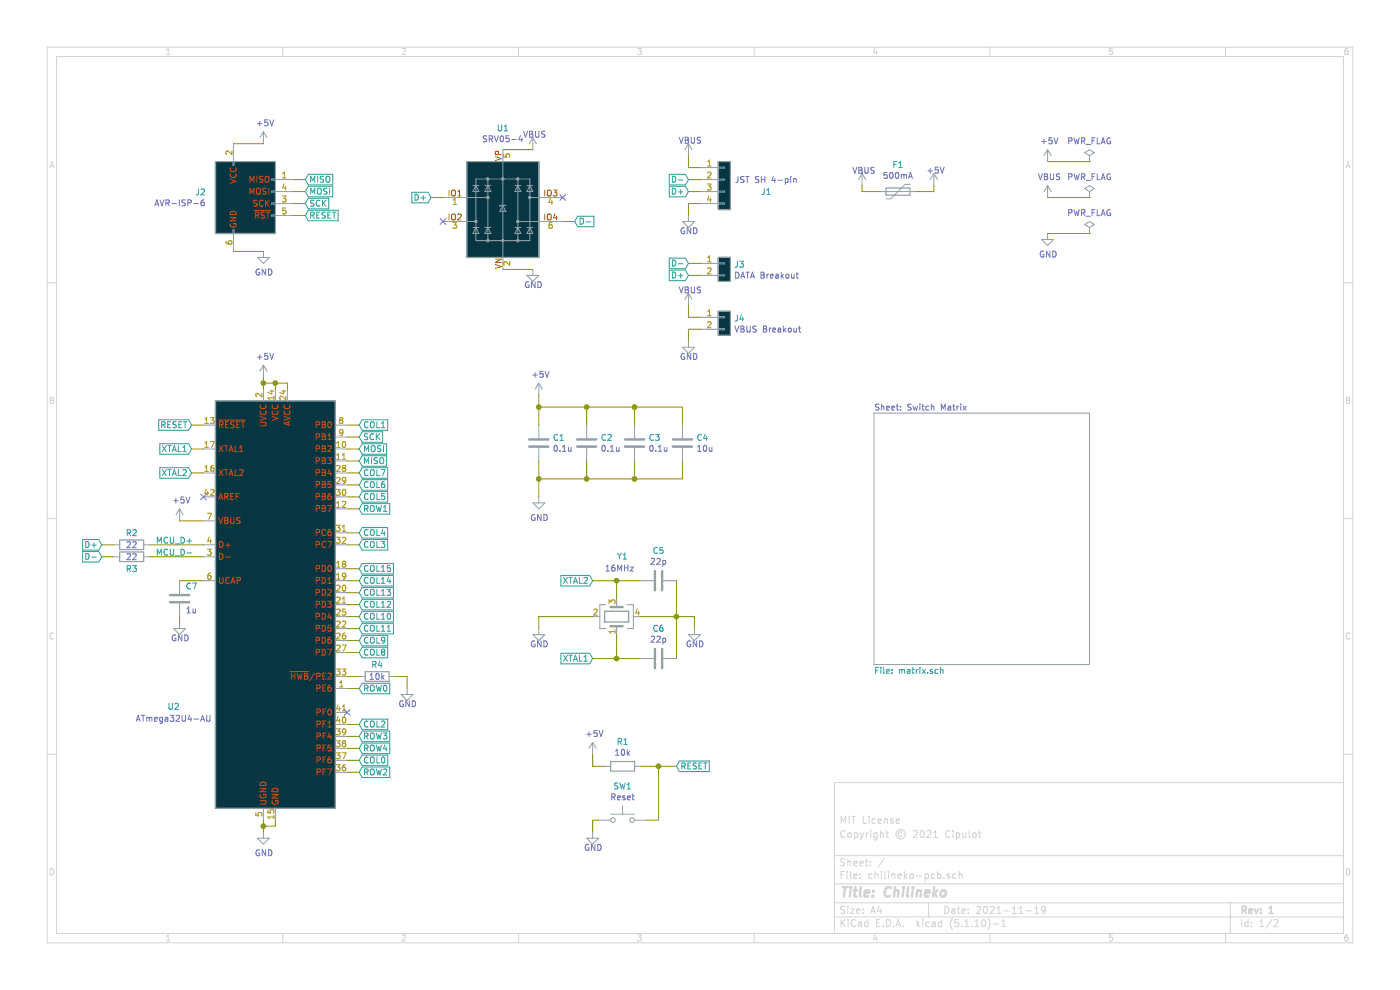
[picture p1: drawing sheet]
EESchema Schematic File Version 4
EELAYER 30 0
EELAYER END
$Descr A4 11693 8268
encoding utf-8
Sheet 1 2
Title "Chilineko"
Date "2021-11-19"
Rev "1"
Comp ""
Comment1 "Copyright © 2021 Cipulot"
Comment2 "MIT License"
Comment3 ""
Comment4 ""
$EndDescr
$Comp
L power:PWR_FLAG #FLG01
U 1 1
P 9100 1350
F 0 "#FLG01" H 9100 1425 50  0001 C CNN
F 1 "PWR_FLAG" H 9100 1523 50  0000 C CNN
F 2 "" H 9100 1350 50  0001 C CNN
F 3 "~" H 9100 1350 50  0001 C CNN
	1    9100 1350
	1    0    0    -1  
$EndComp
$Comp
L power:PWR_FLAG #FLG02
U 1 1
P 9100 1650
F 0 "#FLG02" H 9100 1725 50  0001 C CNN
F 1 "PWR_FLAG" H 9100 1823 50  0000 C CNN
F 2 "" H 9100 1650 50  0001 C CNN
F 3 "~" H 9100 1650 50  0001 C CNN
	1    9100 1650
	1    0    0    -1  
$EndComp
$Comp
L power:PWR_FLAG #FLG03
U 1 1
P 9100 1950
F 0 "#FLG03" H 9100 2025 50  0001 C CNN
F 1 "PWR_FLAG" H 9100 2123 50  0000 C CNN
F 2 "" H 9100 1950 50  0001 C CNN
F 3 "~" H 9100 1950 50  0001 C CNN
	1    9100 1950
	1    0    0    -1  
$EndComp
$Comp
L power:GND #PWR05
U 1 1
P 8750 1950
F 0 "#PWR05" H 8750 1700 50  0001 C CNN
F 1 "GND" H 8755 1777 50  0000 C CNN
F 2 "" H 8750 1950 50  0001 C CNN
F 3 "" H 8750 1950 50  0001 C CNN
	1    8750 1950
	1    0    0    -1  
$EndComp
$Comp
L power:GND #PWR09
U 1 1
P 4500 4150
F 0 "#PWR09" H 4500 3900 50  0001 C CNN
F 1 "GND" H 4505 3977 50  0000 C CNN
F 2 "" H 4500 4150 50  0001 C CNN
F 3 "" H 4500 4150 50  0001 C CNN
	1    4500 4150
	1    0    0    -1  
$EndComp
$Comp
L Device:C C1
U 1 1
P 4500 3700
F 0 "C1" H 4615 3746 50  0000 L CNN
F 1 "0.1u" H 4615 3655 50  0000 L CNN
F 2 "Capacitor_SMD:C_0805_2012Metric" H 4538 3550 50  0001 C CNN
F 3 "~" H 4500 3700 50  0001 C CNN
F 4 "C49678" H 4500 3700 50  0001 C CNN "LCSC Part #"
	1    4500 3700
	1    0    0    -1  
$EndComp
$Comp
L Device:C C2
U 1 1
P 4900 3700
F 0 "C2" H 5015 3746 50  0000 L CNN
F 1 "0.1u" H 5015 3655 50  0000 L CNN
F 2 "Capacitor_SMD:C_0805_2012Metric" H 4938 3550 50  0001 C CNN
F 3 "~" H 4900 3700 50  0001 C CNN
F 4 "C49678" H 4900 3700 50  0001 C CNN "LCSC Part #"
	1    4900 3700
	1    0    0    -1  
$EndComp
$Comp
L Device:C C3
U 1 1
P 5300 3700
F 0 "C3" H 5415 3746 50  0000 L CNN
F 1 "0.1u" H 5415 3655 50  0000 L CNN
F 2 "Capacitor_SMD:C_0805_2012Metric" H 5338 3550 50  0001 C CNN
F 3 "~" H 5300 3700 50  0001 C CNN
F 4 "C49678" H 5300 3700 50  0001 C CNN "LCSC Part #"
	1    5300 3700
	1    0    0    -1  
$EndComp
$Comp
L Device:C C4
U 1 1
P 5700 3700
F 0 "C4" H 5815 3746 50  0000 L CNN
F 1 "10u" H 5815 3655 50  0000 L CNN
F 2 "Capacitor_SMD:C_0805_2012Metric" H 5738 3550 50  0001 C CNN
F 3 "~" H 5700 3700 50  0001 C CNN
F 4 "C15850" H 5700 3700 50  0001 C CNN "LCSC Part #"
	1    5700 3700
	1    0    0    -1  
$EndComp
Wire Wire Line
	4500 3300 4500 3400
Wire Wire Line
	4500 3400 4900 3400
Connection ~ 4500 3400
Wire Wire Line
	4500 3400 4500 3550
Wire Wire Line
	4500 3850 4500 4000
Wire Wire Line
	4500 4000 4900 4000
Connection ~ 4500 4000
Wire Wire Line
	4500 4000 4500 4150
Wire Wire Line
	5300 3850 5300 4000
Wire Wire Line
	4900 3850 4900 4000
Connection ~ 4900 4000
Wire Wire Line
	4900 4000 5300 4000
Wire Wire Line
	4900 3550 4900 3400
Connection ~ 4900 3400
Wire Wire Line
	4900 3400 5300 3400
Wire Wire Line
	5300 3550 5300 3400
$Comp
L Device:Polyfuse F1
U 1 1
P 7500 1600
F 0 "F1" V 7275 1600 50  0000 C CNN
F 1 "500mA" V 7366 1600 50  0000 C CNN
F 2 "Fuse:Fuse_1206_3216Metric" H 7550 1400 50  0001 L CNN
F 3 "~" H 7500 1600 50  0001 C CNN
F 4 "C70076" H 7500 1600 50  0001 C CNN "LCSC Part #"
	1    7500 1600
	0    1    1    0   
$EndComp
$Comp
L Connector_Generic:Conn_01x04 J1
U 1 1
P 6050 1500
F 0 "J1" H 6400 1400 50  0000 C CNN
F 1 "JST SH 4-pin" H 6400 1500 50  0000 C CNN
F 2 "Connector_JST:JST_SH_SM04B-SRSS-TB_1x04-1MP_P1.00mm_Horizontal" H 6050 1500 50  0001 C CNN
F 3 "~" H 6050 1500 50  0001 C CNN
F 4 "C160404" H 6050 1500 50  0001 C CNN "LCSC Part #"
	1    6050 1500
	1    0    0    -1  
$EndComp
$Comp
L Device:R R2
U 1 1
P 1100 4550
F 0 "R2" V 1000 4550 50  0000 C CNN
F 1 "22" V 1100 4550 50  0000 C CNN
F 2 "Resistor_SMD:R_0805_2012Metric" V 1030 4550 50  0001 C CNN
F 3 "~" H 1100 4550 50  0001 C CNN
F 4 "C17561" H 1100 4550 50  0001 C CNN "LCSC Part #"
	1    1100 4550
	0    1    1    0   
$EndComp
Text GLabel 5750 1500 0    50   Input ~ 0
D-
Text GLabel 5750 1600 0    50   Input ~ 0
D+
$Comp
L chilineko-pcb-rescue:ATmega32U4-AU-MCU_Microchip_ATmega-bakeneko-65-pcb-rescue-hs_bakeneko-65-pcb-rescue-hs_bakeneko-65-pcb-rescue U2
U 1 1
P 2300 5050
F 0 "U2" H 1450 4200 50  0000 C CNN
F 1 "ATmega32U4-AU" H 1450 4100 50  0000 C CNN
F 2 "Package_QFP:TQFP-44_10x10mm_P0.8mm" H 2300 5050 50  0001 C CIN
F 3 "http://ww1.microchip.com/downloads/en/DeviceDoc/Atmel-7766-8-bit-AVR-ATmega16U4-32U4_Datasheet.pdf" H 2300 5050 50  0001 C CNN
F 4 "C44854" H 2300 5050 50  0001 C CNN "LCSC Part #"
	1    2300 5050
	1    0    0    -1  
$EndComp
$Comp
L Device:R R3
U 1 1
P 1100 4650
F 0 "R3" V 1200 4650 50  0000 C CNN
F 1 "22" V 1100 4650 50  0000 C CNN
F 2 "Resistor_SMD:R_0805_2012Metric" V 1030 4650 50  0001 C CNN
F 3 "~" H 1100 4650 50  0001 C CNN
F 4 "C17561" H 1100 4650 50  0001 C CNN "LCSC Part #"
	1    1100 4650
	0    1    1    0   
$EndComp
$Comp
L power:VBUS #PWR08
U 1 1
P 5750 1300
F 0 "#PWR08" H 5750 1150 50  0001 C CNN
F 1 "VBUS" H 5765 1428 50  0000 C CNN
F 2 "" H 5750 1300 50  0001 C CNN
F 3 "" H 5750 1300 50  0001 C CNN
	1    5750 1300
	1    0    0    -1  
$EndComp
$Comp
L power:VBUS #PWR04
U 1 1
P 8750 1650
F 0 "#PWR04" H 8750 1500 50  0001 C CNN
F 1 "VBUS" H 8765 1823 50  0000 C CNN
F 2 "" H 8750 1650 50  0001 C CNN
F 3 "" H 8750 1650 50  0001 C CNN
	1    8750 1650
	1    0    0    -1  
$EndComp
$Comp
L power:VBUS #PWR06
U 1 1
P 7200 1550
F 0 "#PWR06" H 7200 1400 50  0001 C CNN
F 1 "VBUS" H 7215 1677 50  0000 C CNN
F 2 "" H 7200 1550 50  0001 C CNN
F 3 "" H 7200 1550 50  0001 C CNN
	1    7200 1550
	1    0    0    -1  
$EndComp
$Comp
L Switch:SW_Push SW1
U 1 1
P 5200 6850
F 0 "SW1" H 5200 7135 50  0000 C CNN
F 1 "Reset" H 5200 7044 50  0000 C CNN
F 2 "Button_Switch_SMD:SW_SPST_TL3342" H 5200 7050 50  0001 C CNN
F 3 "~" H 5200 7050 50  0001 C CNN
F 4 "C318884" H 5200 6850 50  0001 C CNN "LCSC Part #"
	1    5200 6850
	1    0    0    -1  
$EndComp
$Comp
L power:GND #PWR011
U 1 1
P 4950 6950
F 0 "#PWR011" H 4950 6700 50  0001 C CNN
F 1 "GND" H 4955 6822 50  0000 C CNN
F 2 "" H 4950 6950 50  0001 C CNN
F 3 "" H 4950 6950 50  0001 C CNN
	1    4950 6950
	1    0    0    -1  
$EndComp
Text GLabel 5650 6400 2    50   Input ~ 0
RESET
$Comp
L Device:R R1
U 1 1
P 5200 6400
F 0 "R1" V 4993 6400 50  0000 C CNN
F 1 "10k" V 5084 6400 50  0000 C CNN
F 2 "Resistor_SMD:R_0805_2012Metric" V 5130 6400 50  0001 C CNN
F 3 "~" H 5200 6400 50  0001 C CNN
F 4 "C17414" H 5200 6400 50  0001 C CNN "LCSC Part #"
	1    5200 6400
	0    1    1    0   
$EndComp
Wire Wire Line
	5350 6400 5500 6400
Connection ~ 5500 6400
Wire Wire Line
	5500 6400 5650 6400
Text GLabel 1600 3550 0    50   Input ~ 0
RESET
Text GLabel 1600 3750 0    50   Input ~ 0
XTAL1
Text GLabel 1600 3950 0    50   Input ~ 0
XTAL2
NoConn ~ 1700 4150
$Comp
L Device:C C7
U 1 1
P 1500 5000
F 0 "C7" H 1400 4900 50  0000 C CNN
F 1 "1u" H 1400 5100 50  0000 C CNN
F 2 "Capacitor_SMD:C_0805_2012Metric" H 1538 4850 50  0001 C CNN
F 3 "~" H 1500 5000 50  0001 C CNN
F 4 "C28323" H 1500 5000 50  0001 C CNN "LCSC Part #"
	1    1500 5000
	-1   0    0    1   
$EndComp
$Comp
L power:GND #PWR019
U 1 1
P 1500 5200
F 0 "#PWR019" H 1500 4950 50  0001 C CNN
F 1 "GND" H 1505 5072 50  0000 C CNN
F 2 "" H 1500 5200 50  0001 C CNN
F 3 "" H 1500 5200 50  0001 C CNN
	1    1500 5200
	1    0    0    -1  
$EndComp
Wire Wire Line
	1500 4850 1700 4850
$Comp
L power:GND #PWR022
U 1 1
P 2200 6950
F 0 "#PWR022" H 2200 6700 50  0001 C CNN
F 1 "GND" H 2205 6777 50  0000 C CNN
F 2 "" H 2200 6950 50  0001 C CNN
F 3 "" H 2200 6950 50  0001 C CNN
	1    2200 6950
	1    0    0    -1  
$EndComp
$Comp
L Device:R R4
U 1 1
P 3150 5650
F 0 "R4" V 3050 5650 50  0000 C CNN
F 1 "10k" V 3150 5650 50  0000 C CNN
F 2 "Resistor_SMD:R_0805_2012Metric" V 3080 5650 50  0001 C CNN
F 3 "~" H 3150 5650 50  0001 C CNN
F 4 "C17414" H 3150 5650 50  0001 C CNN "LCSC Part #"
	1    3150 5650
	0    1    1    0   
$EndComp
$Comp
L power:GND #PWR021
U 1 1
P 3400 5750
F 0 "#PWR021" H 3400 5500 50  0001 C CNN
F 1 "GND" H 3405 5622 50  0000 C CNN
F 2 "" H 3400 5750 50  0001 C CNN
F 3 "" H 3400 5750 50  0001 C CNN
	1    3400 5750
	1    0    0    -1  
$EndComp
Wire Wire Line
	3000 5650 2900 5650
$Comp
L Device:Crystal_GND24 Y1
U 1 1
P 5150 5150
F 0 "Y1" V 5650 5150 50  0000 R CNN
F 1 "16MHz" V 5550 5250 50  0000 R CNN
F 2 "Crystal:Crystal_SMD_3225-4Pin_3.2x2.5mm" H 5150 5150 50  0001 C CNN
F 3 "~" H 5150 5150 50  0001 C CNN
F 4 "C13738" H 5150 5150 50  0001 C CNN "LCSC Part #"
	1    5150 5150
	0    -1   -1   0   
$EndComp
$Comp
L power:GND #PWR012
U 1 1
P 4500 5250
F 0 "#PWR012" H 4500 5000 50  0001 C CNN
F 1 "GND" H 4505 5122 50  0000 C CNN
F 2 "" H 4500 5250 50  0001 C CNN
F 3 "" H 4500 5250 50  0001 C CNN
	1    4500 5250
	1    0    0    -1  
$EndComp
$Comp
L power:GND #PWR013
U 1 1
P 5800 5250
F 0 "#PWR013" H 5800 5000 50  0001 C CNN
F 1 "GND" H 5805 5122 50  0000 C CNN
F 2 "" H 5800 5250 50  0001 C CNN
F 3 "" H 5800 5250 50  0001 C CNN
	1    5800 5250
	1    0    0    -1  
$EndComp
Text GLabel 4950 4850 0    50   Input ~ 0
XTAL2
$Comp
L Device:C C5
U 1 1
P 5500 4850
F 0 "C5" V 5248 4850 50  0000 C CNN
F 1 "22p" V 5339 4850 50  0000 C CNN
F 2 "Capacitor_SMD:C_0805_2012Metric" H 5538 4700 50  0001 C CNN
F 3 "~" H 5500 4850 50  0001 C CNN
F 4 "C1804" H 5500 4850 50  0001 C CNN "LCSC Part #"
	1    5500 4850
	0    1    1    0   
$EndComp
$Comp
L Device:C C6
U 1 1
P 5500 5500
F 0 "C6" V 5248 5500 50  0000 C CNN
F 1 "22p" V 5339 5500 50  0000 C CNN
F 2 "Capacitor_SMD:C_0805_2012Metric" H 5538 5350 50  0001 C CNN
F 3 "~" H 5500 5500 50  0001 C CNN
F 4 "C1804" H 5500 5500 50  0001 C CNN "LCSC Part #"
	1    5500 5500
	0    1    1    0   
$EndComp
Text GLabel 4950 5500 0    50   Input ~ 0
XTAL1
Wire Wire Line
	4950 4850 5150 4850
Wire Wire Line
	5150 5000 5150 4850
Connection ~ 5150 4850
Wire Wire Line
	5150 4850 5350 4850
Wire Wire Line
	4950 5500 5150 5500
Wire Wire Line
	5150 5300 5150 5500
Connection ~ 5150 5500
Wire Wire Line
	5150 5500 5350 5500
Wire Wire Line
	5650 4850 5650 5150
Connection ~ 5650 5150
Wire Wire Line
	5650 5150 5650 5500
Wire Wire Line
	5350 5150 5650 5150
$Comp
L chilineko-pcb-rescue:AVR-ISP-6-Connector-bakeneko-65-pcb-rescue-hs_bakeneko-65-pcb-rescue-hs_bakeneko-65-pcb-rescue J2
U 1 1
P 2050 1700
F 0 "J2" H 1721 1796 50  0000 R CNN
F 1 "AVR-ISP-6" H 1721 1705 50  0000 R CNN
F 2 "random-keyboard-parts:Reset_Pretty" V 1800 1750 50  0001 C CNN
F 3 " ~" H 775 1150 50  0001 C CNN
	1    2050 1700
	1    0    0    -1  
$EndComp
$Comp
L power:GND #PWR015
U 1 1
P 2200 2100
F 0 "#PWR015" H 2200 1850 50  0001 C CNN
F 1 "GND" H 2205 1927 50  0000 C CNN
F 2 "" H 2200 2100 50  0001 C CNN
F 3 "" H 2200 2100 50  0001 C CNN
	1    2200 2100
	1    0    0    -1  
$EndComp
Text GLabel 2550 1500 2    50   Input ~ 0
MISO
Text GLabel 2550 1600 2    50   Input ~ 0
MOSI
Text GLabel 2550 1700 2    50   Input ~ 0
SCK
Text GLabel 2550 1800 2    50   Input ~ 0
RESET
Text GLabel 3000 3850 2    50   Input ~ 0
MISO
Text GLabel 3000 3650 2    50   Input ~ 0
SCK
Text GLabel 3000 3750 2    50   Input ~ 0
MOSI
Text GLabel 3000 4750 2    50   Input ~ 0
COL15
Text GLabel 3000 4850 2    50   Input ~ 0
COL14
Text GLabel 3000 4950 2    50   Input ~ 0
COL13
Text GLabel 3000 5050 2    50   Input ~ 0
COL12
Text GLabel 3000 5250 2    50   Input ~ 0
COL11
Text GLabel 3000 5150 2    50   Input ~ 0
COL10
Text GLabel 3000 5350 2    50   Input ~ 0
COL9
Text GLabel 3000 5450 2    50   Input ~ 0
COL8
Text GLabel 3000 3950 2    50   Input ~ 0
COL7
Text GLabel 3000 4050 2    50   Input ~ 0
COL6
Text GLabel 3000 4150 2    50   Input ~ 0
COL5
Text GLabel 3000 4450 2    50   Input ~ 0
COL4
Text GLabel 3000 3550 2    50   Input ~ 0
COL1
Text GLabel 3000 6350 2    50   Input ~ 0
COL0
Text GLabel 3000 4250 2    50   Input ~ 0
ROW1
Text GLabel 3000 6450 2    50   Input ~ 0
ROW2
Text GLabel 3000 5750 2    50   Input ~ 0
ROW0
Wire Wire Line
	5700 3550 5700 3400
Wire Wire Line
	5700 3400 5300 3400
Connection ~ 5300 3400
Wire Wire Line
	5300 4000 5700 4000
Wire Wire Line
	5700 4000 5700 3850
Connection ~ 5300 4000
Text GLabel 3000 4550 2    50   Input ~ 0
COL3
NoConn ~ 2900 5950
$Comp
L power:GND #PWR02
U 1 1
P 5750 1800
F 0 "#PWR02" H 5750 1550 50  0001 C CNN
F 1 "GND" H 5755 1672 50  0000 C CNN
F 2 "" H 5750 1800 50  0001 C CNN
F 3 "" H 5750 1800 50  0001 C CNN
	1    5750 1800
	1    0    0    -1  
$EndComp
Text GLabel 850  4650 0    50   Input ~ 0
D-
Wire Wire Line
	850  4650 950  4650
Text GLabel 850  4550 0    50   Input ~ 0
D+
Wire Wire Line
	850  4550 950  4550
$Comp
L power:+5V #PWR0101
U 1 1
P 8750 1350
F 0 "#PWR0101" H 8750 1200 50  0001 C CNN
F 1 "+5V" H 8765 1523 50  0000 C CNN
F 2 "" H 8750 1350 50  0001 C CNN
F 3 "" H 8750 1350 50  0001 C CNN
	1    8750 1350
	1    0    0    -1  
$EndComp
$Comp
L power:+5V #PWR0102
U 1 1
P 4500 3300
F 0 "#PWR0102" H 4500 3150 50  0001 C CNN
F 1 "+5V" H 4515 3473 50  0000 C CNN
F 2 "" H 4500 3300 50  0001 C CNN
F 3 "" H 4500 3300 50  0001 C CNN
	1    4500 3300
	1    0    0    -1  
$EndComp
$Comp
L power:+5V #PWR0103
U 1 1
P 7800 1550
F 0 "#PWR0103" H 7800 1400 50  0001 C CNN
F 1 "+5V" H 7815 1678 50  0000 C CNN
F 2 "" H 7800 1550 50  0001 C CNN
F 3 "" H 7800 1550 50  0001 C CNN
	1    7800 1550
	1    0    0    -1  
$EndComp
$Comp
L power:+5V #PWR0104
U 1 1
P 2200 1200
F 0 "#PWR0104" H 2200 1050 50  0001 C CNN
F 1 "+5V" H 2215 1373 50  0000 C CNN
F 2 "" H 2200 1200 50  0001 C CNN
F 3 "" H 2200 1200 50  0001 C CNN
	1    2200 1200
	1    0    0    -1  
$EndComp
$Comp
L power:+5V #PWR0105
U 1 1
P 4950 6300
F 0 "#PWR0105" H 4950 6150 50  0001 C CNN
F 1 "+5V" H 4965 6473 50  0000 C CNN
F 2 "" H 4950 6300 50  0001 C CNN
F 3 "" H 4950 6300 50  0001 C CNN
	1    4950 6300
	1    0    0    -1  
$EndComp
$Comp
L power:+5V #PWR0106
U 1 1
P 2200 3150
F 0 "#PWR0106" H 2200 3000 50  0001 C CNN
F 1 "+5V" H 2215 3323 50  0000 C CNN
F 2 "" H 2200 3150 50  0001 C CNN
F 3 "" H 2200 3150 50  0001 C CNN
	1    2200 3150
	1    0    0    -1  
$EndComp
$Sheet
S 7300 3450 1800 2100
U 5F45B9B8
F0 "Switch Matrix" 50
F1 "matrix.sch" 50
$EndSheet
$Comp
L power:+5V #PWR0107
U 1 1
P 1500 4350
F 0 "#PWR0107" H 1500 4200 50  0001 C CNN
F 1 "+5V" H 1515 4523 50  0000 C CNN
F 2 "" H 1500 4350 50  0001 C CNN
F 3 "" H 1500 4350 50  0001 C CNN
	1    1500 4350
	1    0    0    -1  
$EndComp
Wire Wire Line
	1250 4550 1700 4550
Wire Wire Line
	1250 4650 1700 4650
Text Label 1300 4550 0    50   ~ 0
MCU_D+
Text Label 1300 4650 0    50   ~ 0
MCU_D-
Text GLabel 3000 6050 2    50   Input ~ 0
COL2
Text GLabel 3000 6250 2    50   Input ~ 0
ROW4
Text GLabel 3000 6150 2    50   Input ~ 0
ROW3
$Comp
L Power_Protection:SRV05-4 U1
U 1 1
P 4200 1750
F 0 "U1" H 4200 2431 50  0000 C CNN
F 1 "SRV05-4" H 4200 2340 50  0000 C CNN
F 2 "Package_TO_SOT_SMD:SOT-23-6" H 4900 1300 50  0001 C CNN
F 3 "http://www.onsemi.com/pub/Collateral/SRV05-4-D.PDF" H 4200 1750 50  0001 C CNN
F 4 "C85364" H 4200 1750 50  0001 C CNN "LCSC Part #"
	1    4200 1750
	1    0    0    -1  
$EndComp
NoConn ~ 4700 1650
NoConn ~ 3700 1850
$Comp
L power:GND #PWR03
U 1 1
P 4450 2250
F 0 "#PWR03" H 4450 2000 50  0001 C CNN
F 1 "GND" H 4455 2122 50  0000 C CNN
F 2 "" H 4450 2250 50  0001 C CNN
F 3 "" H 4450 2250 50  0001 C CNN
	1    4450 2250
	1    0    0    -1  
$EndComp
$Comp
L power:VBUS #PWR01
U 1 1
P 4450 1250
F 0 "#PWR01" H 4450 1100 50  0001 C CNN
F 1 "VBUS" H 4465 1378 50  0000 C CNN
F 2 "" H 4450 1250 50  0001 C CNN
F 3 "" H 4450 1250 50  0001 C CNN
	1    4450 1250
	1    0    0    -1  
$EndComp
Wire Wire Line
	4450 1250 4200 1250
Text GLabel 3600 1650 0    50   Input ~ 0
D+
Text GLabel 4800 1850 2    50   Input ~ 0
D-
Wire Wire Line
	7800 1600 7650 1600
Wire Wire Line
	7350 1600 7200 1600
Wire Wire Line
	8750 1350 9100 1350
Wire Wire Line
	8750 1650 9100 1650
Wire Wire Line
	8750 1950 9100 1950
Wire Wire Line
	1950 2100 2200 2100
Wire Wire Line
	1950 1200 2200 1200
Wire Wire Line
	2450 1800 2550 1800
Wire Wire Line
	2550 1700 2450 1700
Wire Wire Line
	2450 1600 2550 1600
Wire Wire Line
	2550 1500 2450 1500
Wire Wire Line
	3600 1650 3700 1650
Wire Wire Line
	4800 1850 4700 1850
Wire Wire Line
	4200 2250 4450 2250
Wire Wire Line
	5750 1500 5850 1500
Wire Wire Line
	5850 1600 5750 1600
Wire Wire Line
	5750 1300 5750 1400
Wire Wire Line
	5750 1400 5850 1400
Wire Wire Line
	5850 1700 5750 1700
Wire Wire Line
	5750 1700 5750 1800
Wire Wire Line
	7800 1550 7800 1600
Wire Wire Line
	7200 1550 7200 1600
Wire Wire Line
	2200 3150 2200 3200
Wire Wire Line
	2200 3200 2300 3200
Wire Wire Line
	2400 3200 2400 3250
Connection ~ 2200 3200
Wire Wire Line
	2200 3200 2200 3250
Wire Wire Line
	2300 3250 2300 3200
Connection ~ 2300 3200
Wire Wire Line
	2300 3200 2400 3200
Wire Wire Line
	2200 6850 2200 6900
Wire Wire Line
	2200 6900 2300 6900
Wire Wire Line
	2300 6900 2300 6850
Connection ~ 2200 6900
Wire Wire Line
	2200 6900 2200 6950
Wire Wire Line
	2900 3550 3000 3550
Wire Wire Line
	3000 3650 2900 3650
Wire Wire Line
	2900 3750 3000 3750
Wire Wire Line
	3000 3850 2900 3850
Wire Wire Line
	2900 3950 3000 3950
Wire Wire Line
	3000 4050 2900 4050
Wire Wire Line
	2900 4150 3000 4150
Wire Wire Line
	3000 4250 2900 4250
Wire Wire Line
	2900 4450 3000 4450
Wire Wire Line
	3000 4550 2900 4550
Wire Wire Line
	2900 4750 3000 4750
Wire Wire Line
	3000 4850 2900 4850
Wire Wire Line
	2900 4950 3000 4950
Wire Wire Line
	3000 5050 2900 5050
Wire Wire Line
	2900 5150 3000 5150
Wire Wire Line
	3000 5250 2900 5250
Wire Wire Line
	2900 5350 3000 5350
Wire Wire Line
	3000 5450 2900 5450
Wire Wire Line
	2900 5750 3000 5750
Wire Wire Line
	3000 6050 2900 6050
Wire Wire Line
	2900 6150 3000 6150
Wire Wire Line
	3000 6250 2900 6250
Wire Wire Line
	2900 6350 3000 6350
Wire Wire Line
	3000 6450 2900 6450
Wire Wire Line
	3300 5650 3400 5650
Wire Wire Line
	3400 5650 3400 5750
Wire Wire Line
	1600 3550 1700 3550
Wire Wire Line
	1700 3750 1600 3750
Wire Wire Line
	1600 3950 1700 3950
Wire Wire Line
	1500 4350 1700 4350
Wire Wire Line
	1500 5150 1500 5200
Wire Wire Line
	5650 5150 5800 5150
Wire Wire Line
	5800 5150 5800 5250
Wire Wire Line
	4500 5250 4500 5150
Wire Wire Line
	4500 5150 4950 5150
Wire Wire Line
	4950 6300 4950 6400
Wire Wire Line
	4950 6400 5050 6400
Wire Wire Line
	5500 6850 5400 6850
Wire Wire Line
	5500 6400 5500 6850
Wire Wire Line
	4950 6950 4950 6850
Wire Wire Line
	4950 6850 5000 6850
Text GLabel 5750 2200 0    50   Input ~ 0
D-
Text GLabel 5750 2300 0    50   Input ~ 0
D+
$Comp
L power:VBUS #PWR07
U 1 1
P 5750 2550
F 0 "#PWR07" H 5750 2400 50  0001 C CNN
F 1 "VBUS" H 5765 2678 50  0000 C CNN
F 2 "" H 5750 2550 50  0001 C CNN
F 3 "" H 5750 2550 50  0001 C CNN
	1    5750 2550
	1    0    0    -1  
$EndComp
$Comp
L power:GND #PWR010
U 1 1
P 5750 2850
F 0 "#PWR010" H 5750 2600 50  0001 C CNN
F 1 "GND" H 5755 2722 50  0000 C CNN
F 2 "" H 5750 2850 50  0001 C CNN
F 3 "" H 5750 2850 50  0001 C CNN
	1    5750 2850
	1    0    0    -1  
$EndComp
Wire Wire Line
	5750 2200 5850 2200
Wire Wire Line
	5850 2300 5750 2300
Wire Wire Line
	5750 2550 5750 2650
Wire Wire Line
	5750 2650 5850 2650
Wire Wire Line
	5850 2750 5750 2750
Wire Wire Line
	5750 2750 5750 2850
$Comp
L Connector_Generic:Conn_01x02 J3
U 1 1
P 6050 2200
F 0 "J3" H 6130 2192 50  0000 L CNN
F 1 "DATA Breakout" H 6130 2101 50  0000 L CNN
F 2 "Connector_PinHeader_2.54mm:PinHeader_1x02_P2.54mm_Vertical" H 6050 2200 50  0001 C CNN
F 3 "~" H 6050 2200 50  0001 C CNN
	1    6050 2200
	1    0    0    -1  
$EndComp
$Comp
L Connector_Generic:Conn_01x02 J4
U 1 1
P 6050 2650
F 0 "J4" H 6130 2642 50  0000 L CNN
F 1 "VBUS Breakout" H 6130 2551 50  0000 L CNN
F 2 "Connector_PinHeader_2.54mm:PinHeader_1x02_P2.54mm_Vertical" H 6050 2650 50  0001 C CNN
F 3 "~" H 6050 2650 50  0001 C CNN
	1    6050 2650
	1    0    0    -1  
$EndComp
$EndSCHEMATC
